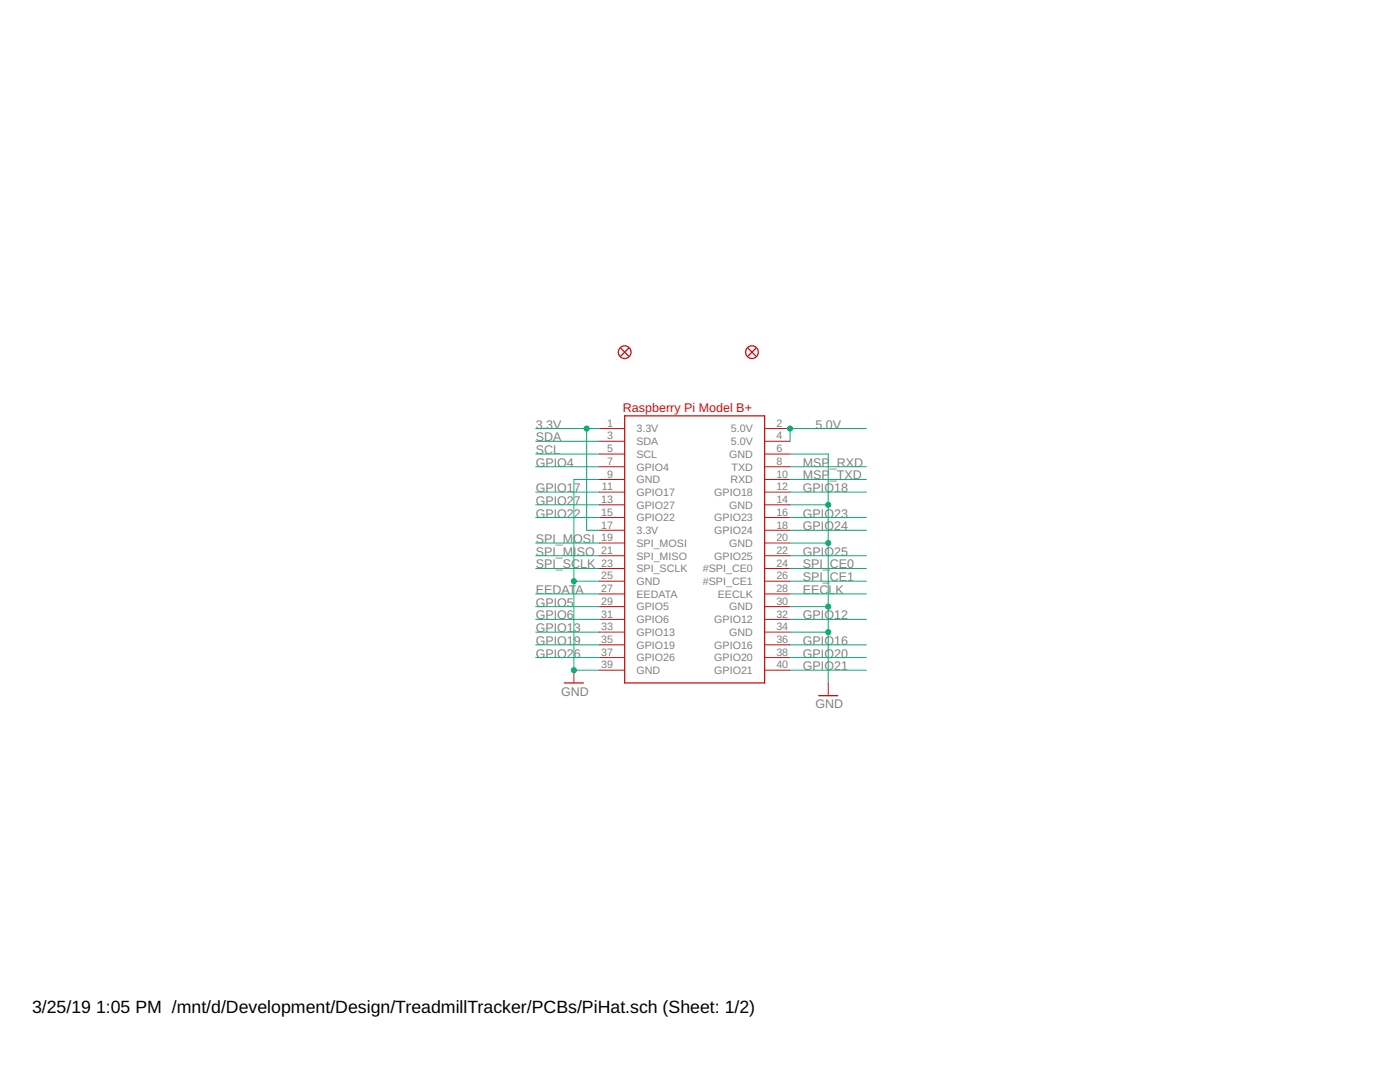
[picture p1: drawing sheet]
<svg xmlns="http://www.w3.org/2000/svg" width="279mm" height="216mm" viewBox="0 0 279 216" stroke-linecap="round" stroke-linejoin="round" font-family="sans-serif">
<g fill="none" stroke="#c90d0c" stroke-width=".25">
<path d="M123.9 69.5l1.5 1.5M125.4 69.5l-1.5 1.5M149.3 69.5l1.5 1.5M150.8 69.5l-1.5 1.5M124.7 83h27.9v53.3h-27.9zM112.6 136.3h3.8M163.4 138.8h3.8"/>
<circle cx="124.7" cy="70.3" r="1.27"/>
<circle cx="150.1" cy="70.3" r="1.27"/>
</g>
<g fill="none" stroke="#c90d0c" stroke-width=".2">
<path d="M119.6 85.5h5.1M119.6 88.1h5.1M119.6 90.6h5.1M119.6 93.1h5.1M119.6 95.7h5.1M119.6 98.2h5.1M152.6 85.5h5.1M152.6 88.1h5.1M152.6 90.6h5.1M152.6 93.1h5.1M152.6 95.7h5.1M152.6 98.2h5.1"/>
<path d="M119.6 100.7h5.1M119.6 103.3h5.1M119.6 105.8h5.1M119.6 108.4h5.1M119.6 110.9h5.1M119.6 113.4h5.1M119.6 116h5.1M119.6 118.5h5.1M152.6 100.7h5.1M152.6 103.3h5.1M152.6 105.8h5.1M152.6 108.4h5.1"/>
<path d="M152.6 110.9h5.1M152.6 113.4h5.1M152.6 116h5.1M152.6 118.5h5.1M114.5 133.7v2.6M119.6 121.1h5.1M119.6 123.6h5.1M119.6 126.1h5.1M119.6 128.7h5.1M119.6 131.2h5.1M119.6 133.7h5.1M152.6 121.1h5.1"/>
<path d="M152.6 123.6h5.1M152.6 126.1h5.1M152.6 128.7h5.1M152.6 131.2h5.1M152.6 133.7h5.1M165.3 136.3v2.5"/>
</g>
<g fill="none" stroke="#0dab76" stroke-width=".2">
<path d="M106.9 85.5h12.7M106.9 88.1h12.7M106.9 90.6h12.7M106.9 93.1h12.7M106.9 98.2h12.7M117.1 85.5v20.3h2.5M119.6 95.7h-5.1v38h5.1M157.7 90.6h7.6v45.7M157.7 93.1h15.2M157.7 98.2h15.2M157.7 95.7h15.2M172.9 85.5h-15.2v2.6"/>
<path d="M106.9 100.7h12.7M106.9 103.3h12.7M106.9 108.4h12.7M106.9 110.9h12.7M106.9 113.4h12.7M106.9 118.5h12.7M114.5 116h5.1M157.7 100.7h7.6M157.7 103.3h15.2M157.7 108.4h7.6M157.7 110.9h15.2M157.7 113.4h15.2"/>
<path d="M157.7 105.8h15.2M157.7 116h15.2M157.7 118.5h15.2M106.9 121.1h12.7M106.9 123.6h12.7M106.9 126.1h12.7M106.9 128.7h12.7M106.9 131.2h12.7M157.7 121.1h7.6M157.7 123.6h15.2M157.7 126.1h7.6M157.7 128.7h15.2"/>
<path d="M157.7 131.2h15.2M157.7 133.7h15.2"/>
</g>
<g fill="#0dab76" stroke="#0dab76" stroke-width=".2">
<circle cx="157.7" cy="85.5" r=".51"/>
<circle cx="117.1" cy="85.5" r=".51"/>
<circle cx="114.5" cy="133.7" r=".51"/>
<circle cx="114.5" cy="116" r=".51"/>
<circle cx="165.3" cy="126.1" r=".51"/>
<circle cx="165.3" cy="121.1" r=".51"/>
<circle cx="165.3" cy="108.4" r=".51"/>
<circle cx="165.3" cy="100.7" r=".51"/>
</g>
<g font-size="3.5">
<text x="6.4" y="202.2">3/25/19</text>
<text x="19.2" y="202.2">1:05 PM /mnt/d/Development/Design/TreadmillTracker/PCBs/PiHat.sch (Sheet: 1/2)</text>
</g>
<text font-size="2.5" fill="#c90d0c" x="124.3" y="82.2">Raspberry Pi Model B+</text>
<g font-size="2.5" fill="#808080">
<text x="106.9" y="88">SDA</text>
<text x="106.9" y="85.5">3.3V</text>
<text x="162.8" y="85.5">5.0V</text>
<text x="106.9" y="90.6">SCL</text>
<text x="106.9" y="93.1">GPIO4</text>
<text x="160.2" y="95.7">MSP</text>
<text x="160.2" y="93.1">MSP</text>
<text x="165.6" y="95.7">_TXD</text>
<text x="165.6" y="93.1">_RXD</text>
<text x="106.9" y="98.2">GPIO1</text>
<text x="106.9" y="100.7">GPIO2</text>
<text x="114.5" y="98.2">7</text>
<text x="114.5" y="100.7">7</text>
<text x="160.2" y="98.2">GPIO18</text>
<text x="106.9" y="103.3">GPIO2</text>
<text x="114.5" y="103.3">2</text>
<text x="160.2" y="105.8">GPIO24</text>
<text x="160.2" y="103.3">GPIO23</text>
<text x="106.9" y="108.4">SPI_MOSI</text>
<text x="106.9" y="110.9">SPI_MI</text>
<text x="106.9" y="113.4">SPI_SCLK</text>
<text x="115.1" y="110.9">SO</text>
<text x="160.2" y="110.9">GPIO25</text>
<text x="160.2" y="113.4">SPI_</text>
<text x="165.6" y="113.4">CE0</text>
<text x="106.9" y="118.5">EEDAT</text>
<text x="114.9" y="118.5">A</text>
<text x="160.2" y="116">SPI_</text>
<text x="160.2" y="118.5">EEC</text>
<text x="165.4" y="118.5">LK</text>
<text x="165.6" y="116">CE1</text>
<text x="106.9" y="121">GPIO5</text>
<text x="106.9" y="123.6">GPIO6</text>
<text x="160.2" y="123.6">GPIO12</text>
<text x="106.9" y="126.1">GPIO1</text>
<text x="106.9" y="128.7">GPIO1</text>
<text x="106.9" y="131.2">GPIO2</text>
<text x="114.5" y="126.1">3</text>
<text x="114.5" y="128.7">9</text>
<text x="114.5" y="131.2">6</text>
<text x="160.2" y="128.7">GPIO16</text>
<text x="160.2" y="131.2">GPIO20</text>
<text x="160.2" y="133.7">GPIO21</text>
<text x="112" y="138.8">GND</text>
<text x="162.8" y="141.4">GND</text>
</g>
<g font-size="2.1" fill="#808080">
<text x="121.2" y="85.2">1</text>
<text x="121.2" y="87.7">3</text>
<text x="127" y="86.3">3.3V</text>
<text x="127" y="88.8">SDA</text>
<text x="145.9" y="88.8">5.0V</text>
<text x="145.9" y="86.3">5.0V</text>
<text x="154.9" y="87.7">4</text>
<text x="154.9" y="85.2">2</text>
<text x="121.2" y="90.2">5</text>
<text x="121.2" y="92.8">7</text>
<text x="121.2" y="95.3">9</text>
<text x="127" y="91.3">SCL</text>
<text x="127" y="93.9">GPIO4</text>
<text x="145.5" y="91.3">GND</text>
<text x="146" y="93.9">TXD</text>
<text x="154.9" y="95.3">10</text>
<text x="154.9" y="92.8">8</text>
<text x="154.9" y="90.2">6</text>
<text x="120" y="100.4">13</text>
<text x="120.1" y="97.8">11</text>
<text x="127" y="96.4">GND</text>
<text x="127" y="99">GPIO17</text>
<text x="127" y="101.5">GPIO27</text>
<text x="142.5" y="99">GPIO18</text>
<text x="145.5" y="101.5">GND</text>
<text x="145.8" y="96.4">RXD</text>
<text x="154.9" y="100.4">14</text>
<text x="154.9" y="97.8">12</text>
<text x="120" y="102.9">15</text>
<text x="120" y="105.5">17</text>
<text x="127" y="104">GPIO22</text>
<text x="127" y="106.6">3.3V</text>
<text x="142.5" y="106.6">GPIO24</text>
<text x="142.5" y="104">GPIO23</text>
<text x="154.9" y="105.5">18</text>
<text x="154.9" y="102.9">16</text>
<text x="120" y="108">19</text>
<text x="120" y="110.5">21</text>
<text x="120" y="113.1">23</text>
<text x="127" y="109.1">SPI_MOSI</text>
<text x="127" y="111.7">SPI_MISO</text>
<text x="142.5" y="111.7">GPIO25</text>
<text x="145.5" y="109.1">GND</text>
<text x="154.9" y="113.1">24</text>
<text x="154.9" y="110.5">22</text>
<text x="154.9" y="108">20</text>
<text x="120" y="115.6">25</text>
<text x="120" y="118.2">27</text>
<text x="127" y="114.2">SPI_SCLK</text>
<text x="127" y="116.7">GND</text>
<text x="127" y="119.3">EEDATA</text>
<text x="140.3" y="116.7">#SPI_CE1</text>
<text x="140.3" y="114.2">#SPI_CE0</text>
<text x="143.3" y="119.3">EECLK</text>
<text x="154.9" y="115.6">26</text>
<text x="154.9" y="118.2">28</text>
<text x="120" y="120.7">29</text>
<text x="120" y="123.2">31</text>
<text x="120" y="125.8">33</text>
<text x="127" y="121.8">GPIO5</text>
<text x="127" y="124.3">GPIO6</text>
<text x="142.5" y="124.3">GPIO12</text>
<text x="145.5" y="121.8">GND</text>
<text x="154.9" y="125.8">34</text>
<text x="154.9" y="123.2">32</text>
<text x="154.9" y="120.7">30</text>
<text x="120" y="128.3">35</text>
<text x="120" y="130.8">37</text>
<text x="127" y="126.9">GPIO13</text>
<text x="127" y="129.4">GPIO19</text>
<text x="127" y="132">GPIO26</text>
<text x="142.5" y="132">GPIO20</text>
<text x="142.5" y="129.4">GPIO16</text>
<text x="145.5" y="126.9">GND</text>
<text x="154.9" y="130.8">38</text>
<text x="154.9" y="128.3">36</text>
<text x="120" y="133.4">39</text>
<text x="127" y="134.5">GND</text>
<text x="142.5" y="134.5">GPIO21</text>
<text x="154.9" y="133.4">40</text>
</g>
</svg>
